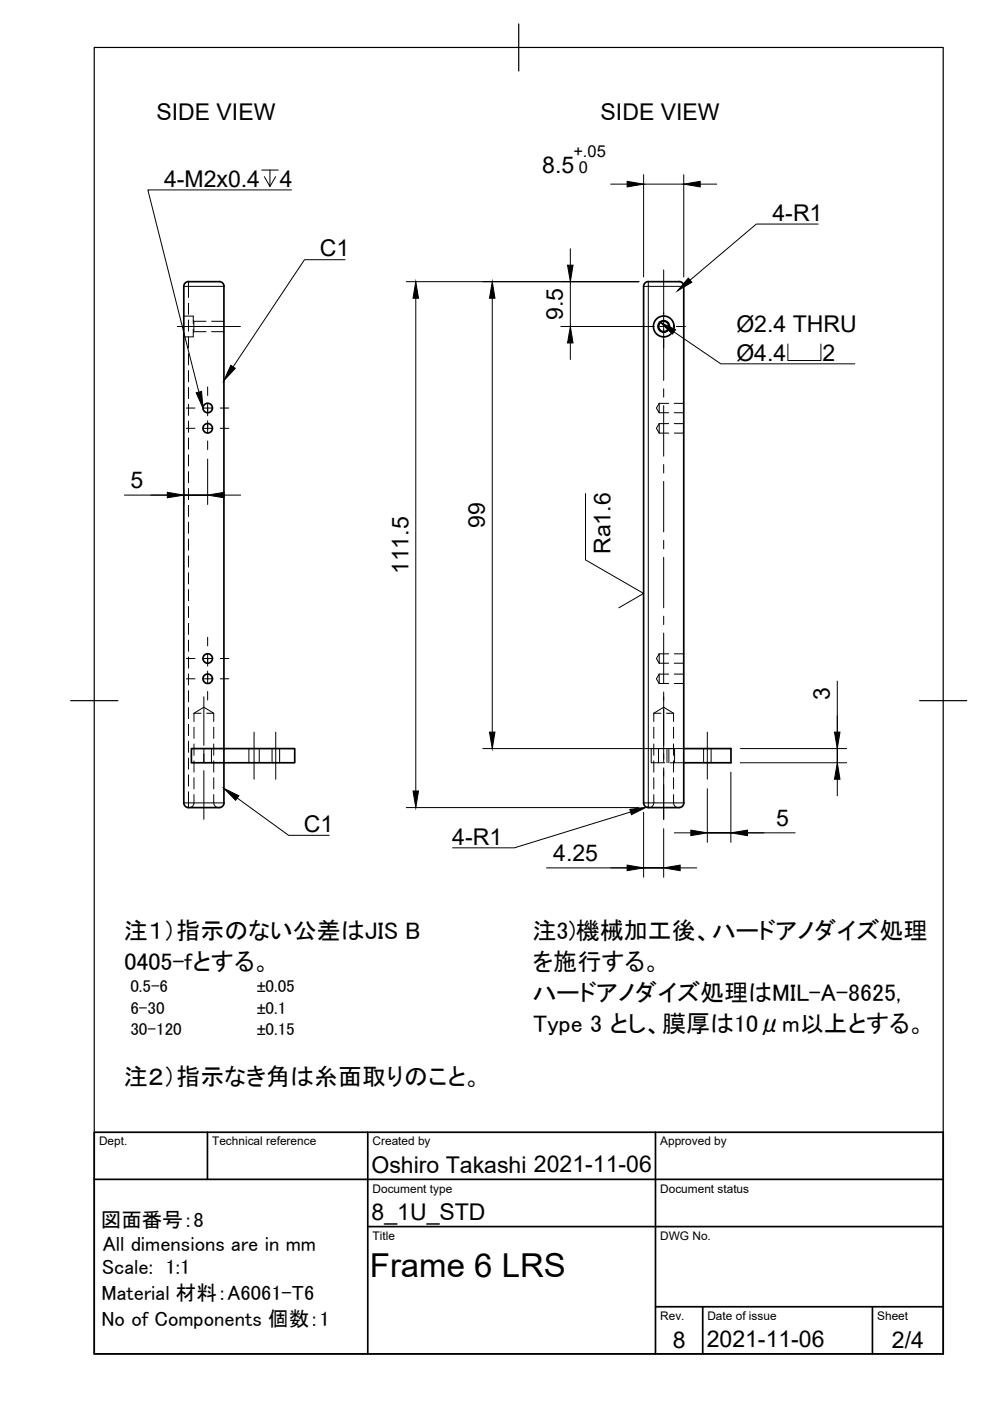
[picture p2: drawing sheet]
<svg xmlns="http://www.w3.org/2000/svg" width="210mm" height="297mm" viewBox="0 0 210 297" stroke-linecap="round" stroke-linejoin="round" font-family="sans-serif">
<!-- layer: Hidden -->
<g fill="none" stroke="#000" stroke-width=".21">
<path d="M39 67h2v1.6M41 69.8v1.6h-2M41 68l.1 .1M41.1 68.1v2.2M41.1 70.3l-.1 .1M41.1 70.3h2.6M41.1 68.1h2.6M44.9 70.3h2.6M44.9 68.1h2.6M139.8 89.8v2M139.8 85.5v2M139.8 89.8l-.6 1 .6 1"/>
<path d="M139.8 85.5l-.6 1 .6 1M139.8 89.8h2M139.8 91.8h2M139.8 85.5h2M139.8 87.5h2M143 89.8h2M143 91.8h2M143 85.5h2M143 87.5h2M139.8 138.6v2M139.8 138.6l-.6 1 .6 1M139.8 138.6h2"/>
<path d="M143 138.6h2M41.1 151.2h1.5M41.1 151.2l2.1-1.2 2.1 1.2v1.8M41.1 151.2v1.8M41.1 154.2v2.4M41.1 157.7v2.4M43.2 158.7v3M43.8 151.2h1.5M44.8 158.7v3M45.3 154.2v2.4M45.3 157.7v2.4M52.8 158.7v3"/>
<path d="M55 158.7v3M57.7 158.7v3M59.3 158.7v3M138.6 151.2h1.5M138.6 151.2l2.1-1.2 2.1 1.2v1.8M138.6 151.2v1.8M138.6 154.2v2.4M138.6 157.7v2.4M139.6 158.7v3M139.8 142.9v2M139.8 142.9l-.6 1 .6 1M139.8 140.6h2"/>
<path d="M139.8 142.9h2M139.8 144.9h2M140.9 158.7h-2.8v3h2.8M141.3 151.2h1.5M141.4 158.7v3M141.8 158.7v3M142.1 158.7h2.9M142.8 154.2v2.4M142.8 157.7v2.4M143 140.6h2M143 142.9h2M143 144.9h2"/>
<path d="M143 158.7v3M149.2 158.7v3M150.8 158.7v3M41.1 168.5v1.7a1 1 0 0 1-1 1M41.1 161.3v2.4M41.1 164.9v2.4M45.3 168.5v1.7a1 1 0 0 0 1 1M45.3 161.3v2.4M45.3 164.9v2.4M138.6 168.5v1.7a1 1 0 0 1-1 1M138.6 161.3v2.4M138.6 164.9v2.4"/>
<path d="M142.1 161.7h2.9M142.8 168.5v1.7a1 1 0 0 0 1 1M142.8 161.3v2.4M142.8 164.9v2.4"/>
</g>
<!-- layer: Visible -->
<g fill="none" stroke="#000" stroke-width=".36">
<path d="M40 59.7h6.5M40 59.7a1.01 1.01 0 0 0-1 1v109.5M46.5 59.7a.97 .97 0 0 1 1 1v101h15v-3h-21.9v3h6.9v8.5M137.5 59.7h6.5M137.5 59.7a1.01 1.01 0 0 0-1 1v109.5M144 59.7a1.01 1.01 0 0 1 1 1v109.5M145 158.7h10v3h-10M39 170.2a1.01 1.01 0 0 0 1 1h6.5a1.01 1.01 0 0 0 1-1M145 170.2a1.01 1.01 0 0 1-1 1h-6.5a1.01 1.01 0 0 1-1-1"/>
<circle cx="140.7" cy="69.2" r="1.1"/>
<circle cx="140.7" cy="69.2" r="2.2"/>
<circle cx="140.7" cy="69.2" r="1.22"/>
<circle cx="44" cy="86.5" r="1.01"/>
<circle cx="44" cy="90.8" r="1.01"/>
<circle cx="44" cy="139.6" r="1.01"/>
<circle cx="44" cy="143.9" r="1.01"/>
</g>
<!-- layer: Visible Narrow -->
<path d="M137.5 59.7v1h7.5M39 60.7h8.5M136.5 60.7h1v109.5M39 170.2h8.5M136.5 170.2h1M137.5 170.2v1M137.5 170.2h7.5" fill="none" stroke="#000" stroke-width=".21"/>
<!-- layer: Hidden Narrow -->
<g fill="none" stroke="#000" stroke-width=".21">
<path d="M40 59.7v3.4M40 64.3v2.4M40 67.8v2.4M40 71.4v2.4M40 75v2.4M40 78.6v2.3M40 82.1v2.4M40 85.7v2.4M40 89.3v2.4M40 92.8v2.4M40 96.4v2.4M40 100v2.4"/>
<path d="M40 103.6v2.3M40 107.1v2.4M40 110.7v2.4M40 114.3v2.4M40 117.9v2.3M40 121.4v2.4M40 125v2.4M40 128.6v2.3M40 132.2v2.3M40 135.7v2.4M40 139.3v2.4M40 142.9v2.3"/>
<path d="M40 146.4v2.4M40 150v2.4M40 153.6v2.4M40 157.1v2.4M40 167.9v3.3M40 160.7v2.4M40 164.3v2.4"/>
</g>
<!-- layer: Border -->
<path d="M20 10.1h180v276.9h-180zM110 5.1v10M15 148.6h10M195 148.6h10" fill="none" stroke="#000" stroke-width=".25"/>
<!-- layer: TitleBlock -->
<path d="M20 240.1h180v46.9h-180zM20 250h180M44 240.1v9.9M78 240.1v46.9M139 240.1v46.9M78 260.1h122M139 277.1h61M149 277.1v9.9M185 277.1v9.9" fill="none" stroke="#000" stroke-width=".36"/>
<!-- layer: Dimensions -->
<g fill="none" stroke="#000" stroke-width=".21">
<path d="M129.5 39h3.5M136.5 37v21.7M136.5 39h8.5M145 37v21.7M148.5 39h3.5M86.1 59.7h49.4M120.9 52.7v3.5M120.9 59.7v9.5M88.2 63.2v104.5M104.4 63.2v92M118.9 69.2h19.8M120.9 72.7v3.5"/>
<path d="M44 97.3v9.7M26.4 105h12.6M39 103.8v3.2M44 105h-5h5M47.5 105h3.5M102.4 158.7h40.6M157 158.7h22.5M177.5 158.7v3v-3M177.5 144.4v14.3M86.1 171.2h49.4M136.5 172.2v13.8M140.7 175.7v10.3"/>
<path d="M143 176.6h3.5M150 167.2v11.4M155 176.6h-5h5M155 163.7v14.9M155 176.6h13.6M157 161.7h22.5M177.5 165.2v3.5M115.9 184h20.6M136.5 184h4.2h-4.2M144.2 184h3.5"/>
</g>
<g fill="#000" stroke="#000" stroke-width=".21">
<path d="M133 38.4l3.5 .6-3.5 .6zM145 39l3.5-.6v1.2zM120.3 56.2h1.2l-.6 3.5zM88.2 59.7l.5 3.5h-1.1zM104.4 59.7l.5 3.5h-1.1zM120.9 69.2l.6 3.5h-1.2zM35.5 104.4l3.5 .6-3.5 .5zM44 105l3.5-.6v1.1zM103.8 155.2h1.1l-.5 3.5zM176.9 155.2h1.2l-.6 3.5zM87.6 167.7h1.1l-.5 3.5zM146.5 176l3.5 .6-3.5 .6z"/>
<path d="M155 176.6l3.5-.6v1.2zM177.5 161.7l.6 3.5h-1.2zM133 183.4l3.5 .6-3.5 .6zM140.7 184l3.5-.6v1.2z"/>
</g>
<!-- layer: Center Lines -->
<g fill="none" stroke="#000" stroke-width=".21">
<path d="M140.7 57.2v7.4M37.6 69.2h13.4M136.1 69.2h1.9M139.8 69.2h1.8M140.7 64.6v3.5M140.7 68.3v12.4M143.4 69.2h1.9M39.5 86.5h1.8M39.5 90.8h1.8M43.1 86.5h1.8M43.1 90.8h1.8M44 82v1.8"/>
<path d="M44 85.6v2.5M44 89.2v2.5M44 93.5v1.8M46.7 86.5h1.8M46.7 90.8h1.8M140.7 82.4v1.8M140.7 86v10.7M140.7 98.5v1.8M140.7 102.1v10.7M140.7 114.6v1.8M140.7 118.2v10.7M39.5 139.6h1.8"/>
<path d="M43.1 139.6h1.8M44 135.1v1.8M44 138.7v2.5M46.7 139.6h1.8M140.7 130.6v1.8M140.7 134.2v10.7M39.5 143.9h1.8M43.1 143.9h1.8M43.2 147.7v10.3M43.2 159.8v1.8M44 142.3v2.5M44 146.6v1.8"/>
<path d="M46.7 143.9h1.8M53.9 155.2v10M58.5 155.2v10M140.7 146.7v14.9M150 155.2v10M43.2 163.4v10.3M140.7 162.8v10.9"/>
</g>
<!-- layer: Annotations -->
<path d="M55.5 36.1h3.5M57.2 36.1v3.4l-1.2-2M58.4 37.5l-1.2 2M61.8 40.3h-30.5l10.9 42.8M73.2 55.1h-8.6l-15.2 22.7M173.5 47.5h-13.1l-14.1 11.9M142.9 70.4l9.9 6.7h28.5M167 72.9v3.5h7.1v-3.5M124.1 104.6v14.1l12.4 7.1-5.3 3.1M50.3 169.2l10.9 7.9h8.6M133.7 172.2l-24.6 7.6h-13.2" fill="none" stroke="#000" stroke-width=".21"/>
<path d="M145.9 59l.8 .8-3.1 1.9zM48.9 77.5l1 .6-2.4 2.6zM140 68.4l3.2 1.5-.6 .9zM41.6 83.3l1.1-.3 .3 3.5zM47.5 167.2l3.2 1.5-.7 1zM133.5 171.6l3.6-.5-3.2 1.6z" fill="#000" stroke="#000" stroke-width=".21"/>
<text font-size="7" x="78.4" y="270.6">Frame 6 LRS</text>
<g font-size="5.1">
<text x="26.3" y="199.1">注１）指示のない公差はJIS B</text>
<text x="112.9" y="199.2">注3)機械加工後、ハードアノダイズ処理</text>
<text x="26.4" y="205.6">0405-fとする。</text>
<text x="113" y="205.6">を施行する。</text>
<text x="112.9" y="212.3">ハードアノダイズ処理はMIL-A-8625,</text>
<text x="113.1" y="218.7">Type 3 とし、膜厚は10μm以上とする。</text>
<text x="26.3" y="230.1">注２）指示なき角は糸面取りのこと。</text>
</g>
<g font-size="4.9">
<text x="33.1" y="25.4">SIDE VIEW</text>
<text x="127.3" y="25.4">SIDE VIEW</text>
<text x="34.8" y="39.5">4-M2x0.4</text>
<text x="59.3" y="39.5">4</text>
<text x="115" y="36.6">8.5</text>
<text x="163.8" y="46.8">4-R1</text>
<text x="67.8" y="54.4">C1</text>
<text x="119.4" y="67.9" transform="rotate(-90 119.4 67.9)">9.5</text>
<text x="156.1" y="70.5">Ø2.4 THRU</text>
<text x="156.1" y="76.4">Ø4.4</text>
<text x="174.4" y="76.4">2</text>
<text x="27.7" y="103.4">5</text>
<text x="102.8" y="111.9" transform="rotate(-90 102.8 111.9)">99</text>
<text x="129.4" y="117.5" transform="rotate(-90 129.4 117.5)">Ra1.6</text>
<text x="86.6" y="121.8" transform="rotate(-90 86.6 121.8)">111.5</text>
<text x="176" y="148.4" transform="rotate(-90 176 148.4)">3</text>
<text x="64.5" y="176.4">C1</text>
<text x="95.9" y="179.1">4-R1</text>
<text x="164.5" y="175">5</text>
<text x="117.3" y="182.4">4.25</text>
<text x="78.8" y="248.6">Oshiro Takashi 2021-11-06</text>
<text x="78.8" y="258.6">8_1U_STD</text>
<text x="142.6" y="285.7">8</text>
<text x="149.8" y="285.6">2021-11-06</text>
<text x="189.1" y="285.8">2/4</text>
</g>
<g font-size="4.4">
<text x="21.4" y="260.2">図面番号：8</text>
<text x="21.8" y="265.2">All dimensions are in mm</text>
<text x="21.5" y="275.7">Material 材料：A6061-T6</text>
<text x="21.6" y="270.2">Scale: 1:1</text>
<text x="21.5" y="281.2">No of Components 個数：1</text>
</g>
<g font-size="3.6">
<text x="27.7" y="210.4">0.5-6</text>
<text x="27.7" y="214.9">6-30</text>
<text x="27.7" y="219.4">30-120</text>
</g>
<g font-size="3.5">
<text x="121.6" y="33.2">+.05</text>
<text x="122.7" y="36.6">0</text>
<text x="54.4" y="210.4">±0.05</text>
<text x="54.4" y="214.9">±0.1</text>
<text x="54.4" y="219.4">±0.15</text>
</g>
<g font-size="2.5">
<text x="21" y="242.9">Dept.</text>
<text x="45" y="242.9">Technical reference</text>
<text x="79" y="242.9">Created by</text>
<text x="140" y="242.9">Approved by</text>
<text x="79" y="252.8">Document type</text>
<text x="140" y="252.8">Document status</text>
<text x="79" y="262.9">Title</text>
<text x="140" y="262.9">DWG No.</text>
<text x="140" y="279.9">Rev.</text>
<text x="150" y="279.9">Date of issue</text>
<text x="186" y="279.9">Sheet</text>
</g>
</svg>
